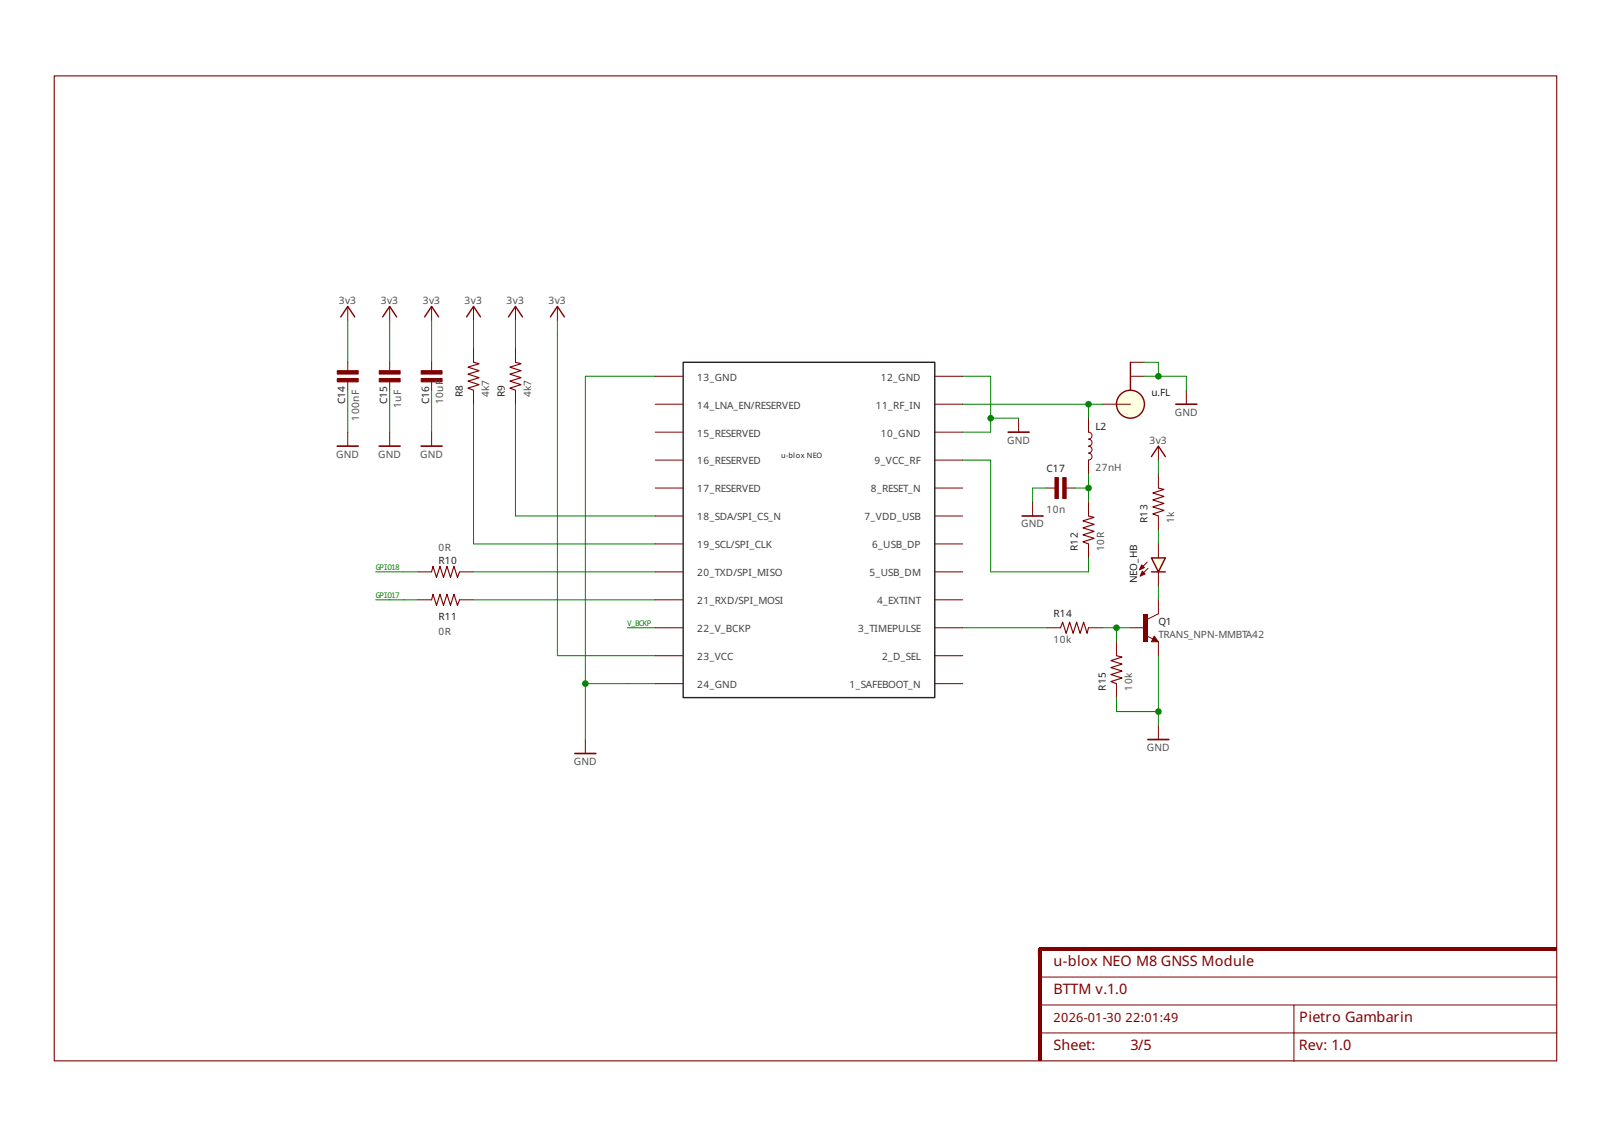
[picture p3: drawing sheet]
<svg xmlns="http://www.w3.org/2000/svg" width="297mm" height="210mm" viewBox="0 0 297 210" stroke-linecap="round" stroke-linejoin="round" font-family="sans-serif">
<path d="M70.6 58.5l1.2-2 1.3 2M101.5 58.5l1.3-2 1.3 2" fill="none" stroke="#800000" stroke-width=".26"/>
<path d="M71.8 56.5v2.6M102.8 56.5v2.6M193 115.8h2.5M200.7 115.8h2.6" fill="none" stroke="#800000" stroke-width=".18"/>
<path d="M195.5 115.8l.4-1 .7 2 .6-2 .7 2 .6-2 .7 2 .6-2 .6 2 .3-1" fill="none" stroke="#800000" stroke-width=".21"/>
<path d="M212.3 102.9h2.6l-1.3 2.6z" fill="#ffffe1" stroke="#800000" stroke-width=".26"/>
<g fill="#800000" stroke="#800000" stroke-width=".18">
<path d="M210.6 105.4l.5 .5-.9 .4z"/>
<path d="M210.5 104.2l.5 .5-.9 .4z"/>
<path d="M62.2 68.4h3.8v.6h-3.8z" fill-rule="evenodd"/>
<path d="M62.2 69.8h3.8v.6h-3.8z" fill-rule="evenodd"/>
<path d="M69.9 68.4h3.9v.6h-3.9z" fill-rule="evenodd"/>
<path d="M69.9 69.8h3.9v.6h-3.9z" fill-rule="evenodd"/>
</g>
<path d="M212.3 105.5h2.6" fill="none" stroke="#800000" stroke-width=".26"/>
<g fill="none" stroke="#800000" stroke-width=".18">
<path d="M64.1 66.8v1.6M64.1 70.4v1.6M64.1 79.7v2.6M71.8 66.8v1.6M71.8 70.4v1.6M95 64.2v2.6M95 72v2.6M200.7 92.6v2.6M200.7 100.3v2.6M211.5 103.7l-1.4 1.4M211.7 104.8l-1.5 1.5M213.6 100.3v2.6"/>
<path d="M213.6 105.5v2.6"/>
</g>
<path d="M62.2 82.3h3.9" fill="none" stroke="#800000" stroke-width=".3"/>
<path d="M95 66.8l1.1 .3-2.1 .6 2.1 .7-2.1 .6 2.1 .7-2.1 .6 2.1 .6-2.1 .7 1 .4M200.7 95.2l1 .2-2 .7 2 .6-2 .7 2 .6-2 .7 2 .6-2 .6 1 .4" fill="none" stroke="#800000" stroke-width=".21"/>
<g fill="#800000">
<path d="M191.7 174.8h95.3v.6h-95.3z" fill-rule="evenodd"/>
<path d="M191.4 175.1h.6v20.6h-.6z" fill-rule="evenodd"/>
</g>
<path d="M10 14h277v181.7h-277z" fill="none" stroke="#800000" stroke-width=".2"/>
<path d="M79.6 66.8v1.6M79.6 70.4v1.6M190.4 92.6v2.6M213.6 87.4v2.6M213.6 95.2v2.6M77 110.6h2.6M84.7 110.6h2.6M213.6 133.8v2.6M191.7 190.5h46.9v5.3M191.7 180.2h95.3M191.7 185.4h46.9M287 185.4h-48.4v5.1h48.4" fill="none" stroke="#800000" stroke-width=".18"/>
<path d="M193 175.1h-1.3v1.2" fill="none" stroke="#800000" stroke-width=".62"/>
<path d="M188.5 95.2h3.8M211.7 136.4h3.8" fill="none" stroke="#800000" stroke-width=".3"/>
<path d="M213.6 90l1 .3-2 .6 2 .7-2 .6 2 .7-2 .6 2 .6-2 .7 1 .4M79.6 110.6l.2-1 .7 2.1 .6-2.1 .7 2.1 .6-2.1 .7 2.1 .6-2.1 .6 2.1 .4-1.1" fill="none" stroke="#800000" stroke-width=".21"/>
<g fill="#800000" stroke="#800000" stroke-width=".18">
<path d="M77.7 68.4h3.8v.6h-3.8z" fill-rule="evenodd"/>
<path d="M77.7 69.8h3.8v.6h-3.8z" fill-rule="evenodd"/>
</g>
<g fill="#ffffe1" stroke="#800000" stroke-width=".26">
<circle cx="208.4" cy="74.6" r="1.15"/>
<circle cx="208.4" cy="74.6" r="2.58"/>
</g>
<path d="M62.8 58.5l1.3-2 1.3 2M78.3 58.5l1.3-2 1.3 2M86 58.5l1.3-2 1.3 2M93.8 58.5l1.2-2 1.3 2M208.4 66.8v5.2M212.3 84.2l1.3-1.9 1.3 1.9" fill="none" stroke="#800000" stroke-width=".26"/>
<g fill="none" stroke="#800000" stroke-width=".18">
<path d="M64.1 56.5v2.6M79.6 56.5v2.6M87.3 56.5v2.6M95 56.5v2.6M71.8 79.7v2.6M79.6 79.7v2.6M87.3 64.2v2.6M87.3 72v2.6M120.8 69.4h5.2M120.8 74.6h5.2M120.8 79.7h5.2M172.4 69.4h5.1"/>
<path d="M172.4 74.6h5.1M172.4 79.7h5.1M187.8 77.1v2.6M203.3 74.6h5.1M208.4 69.4h2.6M208.4 66.8h2.6M218.7 72v2.6M120.8 90h5.2M120.8 84.9h5.2M120.8 95.2h5.2M172.4 90h5.1M172.4 84.9h5.1"/>
<path d="M172.4 95.2h5.1M193 90h1.5M196.6 90h1.5M213.6 82.3v2.6M77 105.5h2.6M84.7 105.5h2.6M120.8 105.5h5.2M120.8 100.3h5.2M120.8 115.8h5.2M120.8 110.6h5.2M172.4 105.5h5.1M172.4 100.3h5.1"/>
<path d="M172.4 115.8h5.1M172.4 110.6h5.1M205.9 118.4v2.5M120.8 120.9h5.2M120.8 126.1h5.2M172.4 120.9h5.1M172.4 126.1h5.1M205.9 126.1v2.6"/>
</g>
<path d="M185.9 79.7h3.8M216.8 74.6h3.9M69.9 82.3h3.9M77.6 82.3h3.9" fill="none" stroke="#800000" stroke-width=".3"/>
<path d="M87.3 66.8l1 .3-2 .6 2 .7-2 .6 2 .7-2 .6 2 .6-2 .7 1 .4M79.6 105.5l.2-1 .7 2 .6-2 .7 2 .6-2 .7 2 .6-2 .6 2 .4-1M205.9 120.9l1 .3-2.1 .6 2.1 .7-2.1 .6 2.1 .7-2.1 .6 2.1 .7-2.1 .6 1.1 .4" fill="none" stroke="#800000" stroke-width=".21"/>
<path d="M126 66.8h46.4v61.9h-46.4z" fill="none" stroke="#202020" stroke-width=".26"/>
<g fill="#800000" stroke="#800000" stroke-width=".18">
<path d="M196 88.1h.6v3.8h-.6z" fill-rule="evenodd"/>
<path d="M194.5 88.1h.6v3.8h-.6z" fill-rule="evenodd"/>
</g>
<path d="M210.8 113.2h.7v5.2h-.7z" fill-rule="evenodd" fill="#800000"/>
<path d="M212.8 117.3l.8 1.1h-1.3z" fill="#ffffe1" stroke="#800000" stroke-width=".18"/>
<path d="M212.8 117.9l.1 .2h-.3l.2-.5 .5 .6h-.7" fill="none" stroke="#800000" stroke-width=".26"/>
<path d="M200.7 77.1v2.6a.64 .64 0 0 1 .6 .7 .64 .64 0 0 1-.6 .6 .64 .64 0 0 1 .6 .6 .64 .64 0 0 1-.6 .7 .64 .64 0 0 1 .6 .6 .64 .64 0 0 1-.6 .7 .64 .64 0 0 1 .6 .6 .64 .64 0 0 1-.6 .7v2.5M208.4 115.8h2.6M211.3 117.2l1.3 .7M213.6 110.6v2.6l-2.1 1M213.6 118.4v2.5M107.9 136.4v2.6" fill="none" stroke="#800000" stroke-width=".18"/>
<path d="M106 139h3.9" fill="none" stroke="#800000" stroke-width=".3"/>
<g fill="none" stroke="#008000" stroke-width=".18">
<path d="M64.1 59.1v7.7M71.8 59.1v7.7M79.6 59.1v7.7M87.3 59.1v5.1M95 59.1v5.1M102.8 59.1v61.8h18M64.1 72v7.7M71.8 72v7.7M79.6 72v7.7M87.3 74.6v25.7h33.5M95 74.6v20.6h25.8M120.8 69.4h-12.9v67"/>
<path d="M177.5 69.4h5.2v10.3h-5.2M177.5 74.6h25.8M182.7 77.1h5.1M200.7 74.6v2.5M211 69.4h7.7v2.6M211 66.8h2.6v2.6M177.5 84.9h5.2v20.6h18v-2.6M193 90h-2.6v2.6M198.1 90h2.6M200.7 87.4v5.2M213.6 84.9v2.5M213.6 97.8v2.5"/>
<path d="M69.3 105.5h7.7M69.3 110.6h7.7M87.3 105.5h33.5M87.3 110.6h33.5M115.7 115.8h5.1M177.5 115.8h15.5M203.3 115.8h5.1M205.9 115.8v2.6M213.6 108.1v2.5M107.9 126.1h12.9M205.9 128.7v2.6h7.7M213.6 120.9v12.9"/>
</g>
<g fill="#008000">
<circle cx="182.7" cy="77.1" r=".61"/>
<circle cx="213.6" cy="131.3" r=".61"/>
<circle cx="213.6" cy="69.4" r=".61"/>
<circle cx="205.9" cy="115.8" r=".61"/>
<circle cx="107.9" cy="126.1" r=".61"/>
<circle cx="200.7" cy="90" r=".61"/>
<circle cx="200.7" cy="74.6" r=".61"/>
</g>
<g font-size="2.7" fill="#800000">
<text x="194.3" y="178.2">u-blox NEO M8 GNSS Module</text>
<text x="194.3" y="183.4">BTTM v.1.0</text>
<text x="239.6" y="188.5">Pietro Gambarin</text>
<text x="194.3" y="193.7">Sheet:</text>
<text x="208.4" y="193.7">3/5</text>
<text x="239.5" y="193.7">Rev: 1.0</text>
</g>
<g font-size="2.3" fill="#800000">
<text x="194.3" y="188.5">2026-01-30</text>
<text x="207.5" y="188.5">22:01:49</text>
</g>
<g font-size="1.9" fill="#505050">
<text x="62.5" y="56">3v3</text>
<text x="70.2" y="56">3v3</text>
<text x="77.9" y="56">3v3</text>
<text x="85.7" y="56">3v3</text>
<text x="93.4" y="56">3v3</text>
<text x="101.1" y="56">3v3</text>
<text x="66.2" y="77.6" transform="rotate(-90 66.2 77.6)">100nF</text>
<text x="74" y="75.3" transform="rotate(-90 74 75.3)">1uF</text>
<text x="81.7" y="74.6" transform="rotate(-90 81.7 74.6)">10uF</text>
<text x="216.6" y="76.7">GND</text>
<text x="185.7" y="81.8">GND</text>
<text x="211.9" y="81.8">3v3</text>
<text x="62" y="84.4">GND</text>
<text x="69.7" y="84.4">GND</text>
<text x="77.5" y="84.4">GND</text>
<text x="193" y="94.7">10n</text>
<text x="188.3" y="97.3">GND</text>
<text x="105.8" y="141.1">GND</text>
<text x="211.5" y="138.5">GND</text>
</g>
<g font-size="1.9" fill="#202020">
<text x="63.6" y="74.6" transform="rotate(-90 63.6 74.6)">C14</text>
<text x="71.4" y="74.6" transform="rotate(-90 71.4 74.6)">C15</text>
<text x="79.1" y="74.6" transform="rotate(-90 79.1 74.6)">C16</text>
<text x="193" y="87">C17</text>
</g>
<g font-size="1.8" fill="#404040">
<text x="128.5" y="70.2">13_GND</text>
<text x="162.4" y="70.2">12_GND</text>
<text x="128.5" y="75.4">14_LNA_EN/RESERVED</text>
<text x="161.5" y="75.4">11_RF_IN</text>
<text x="128.5" y="80.5">15_RESERVED</text>
<text x="162.4" y="80.5">10_GND</text>
<text x="128.5" y="85.7">16_RESERVED</text>
<text x="161.2" y="85.7">9_VCC_RF</text>
<text x="128.5" y="90.8">17_RESERVED</text>
<text x="128.5" y="96">18_SDA/SPI_CS_N</text>
<text x="159.4" y="96">7_VDD_USB</text>
<text x="160.6" y="90.8">8_RESET_N</text>
<text x="128.5" y="101.1">19_SCL/SPI_CLK</text>
<text x="160.8" y="101.1">6_USB_DP</text>
<text x="128.5" y="106.3">20_TXD/SPI_MISO</text>
<text x="160.3" y="106.3">5_USB_DM</text>
<text x="128.5" y="111.4">21_RXD/SPI_MOSI</text>
<text x="161.7" y="111.4">4_EXTINT</text>
<text x="128.5" y="116.6">22_V_BCKP</text>
<text x="158.2" y="116.6">3_TIMEPULSE</text>
<text x="128.5" y="121.8">23_VCC</text>
<text x="162.6" y="121.8">2_D_SEL</text>
<text x="128.5" y="126.9">24_GND</text>
<text x="156.6" y="126.9">1_SAFEBOOT_N</text>
</g>
<g font-size="1.8" fill="#202020">
<text x="85.3" y="73.3" transform="rotate(-90 85.3 73.3)">R8</text>
<text x="93.1" y="73.3" transform="rotate(-90 93.1 73.3)">R9</text>
<text x="212.3" y="73.1">u.FL</text>
<text x="202" y="79.2">L2</text>
<text x="198.7" y="101.6" transform="rotate(-90 198.7 101.6)">R12</text>
<text x="211.6" y="96.5" transform="rotate(-90 211.6 96.5)">R13</text>
<text x="80.9" y="104">R10</text>
<text x="209.6" y="107.5" transform="rotate(-90 209.6 107.5)">NEO_HB</text>
<text x="194.3" y="113.8">R14</text>
<text x="80.9" y="114.3">R11</text>
<text x="213.6" y="115.3">Q1</text>
<text x="203.9" y="127.4" transform="rotate(-90 203.9 127.4)">R15</text>
</g>
<g font-size="1.8" fill="#505050">
<text x="90.2" y="73.3" transform="rotate(-90 90.2 73.3)">4k7</text>
<text x="97.9" y="73.3" transform="rotate(-90 97.9 73.3)">4k7</text>
<text x="202" y="86.9">27nH</text>
<text x="80.9" y="101.7">0R</text>
<text x="203.6" y="101.6" transform="rotate(-90 203.6 101.6)">10R</text>
<text x="216.5" y="96.5" transform="rotate(-90 216.5 96.5)">1k</text>
<text x="80.9" y="117.1">0R</text>
<text x="194.3" y="118.7">10k</text>
<text x="213.6" y="117.6">TRANS_NPN-MMBTA42</text>
<text x="208.7" y="127.4" transform="rotate(-90 208.7 127.4)">10k</text>
</g>
<text font-size="1.4" fill="#202020" x="144" y="84.4">u-blox NEO</text>
<g font-size="1.4" fill="#008000">
<text x="69.3" y="105.1">GPIO18</text>
<text x="69.3" y="110.3">GPIO17</text>
<text x="115.7" y="115.4">V_BCKP</text>
</g>
</svg>
